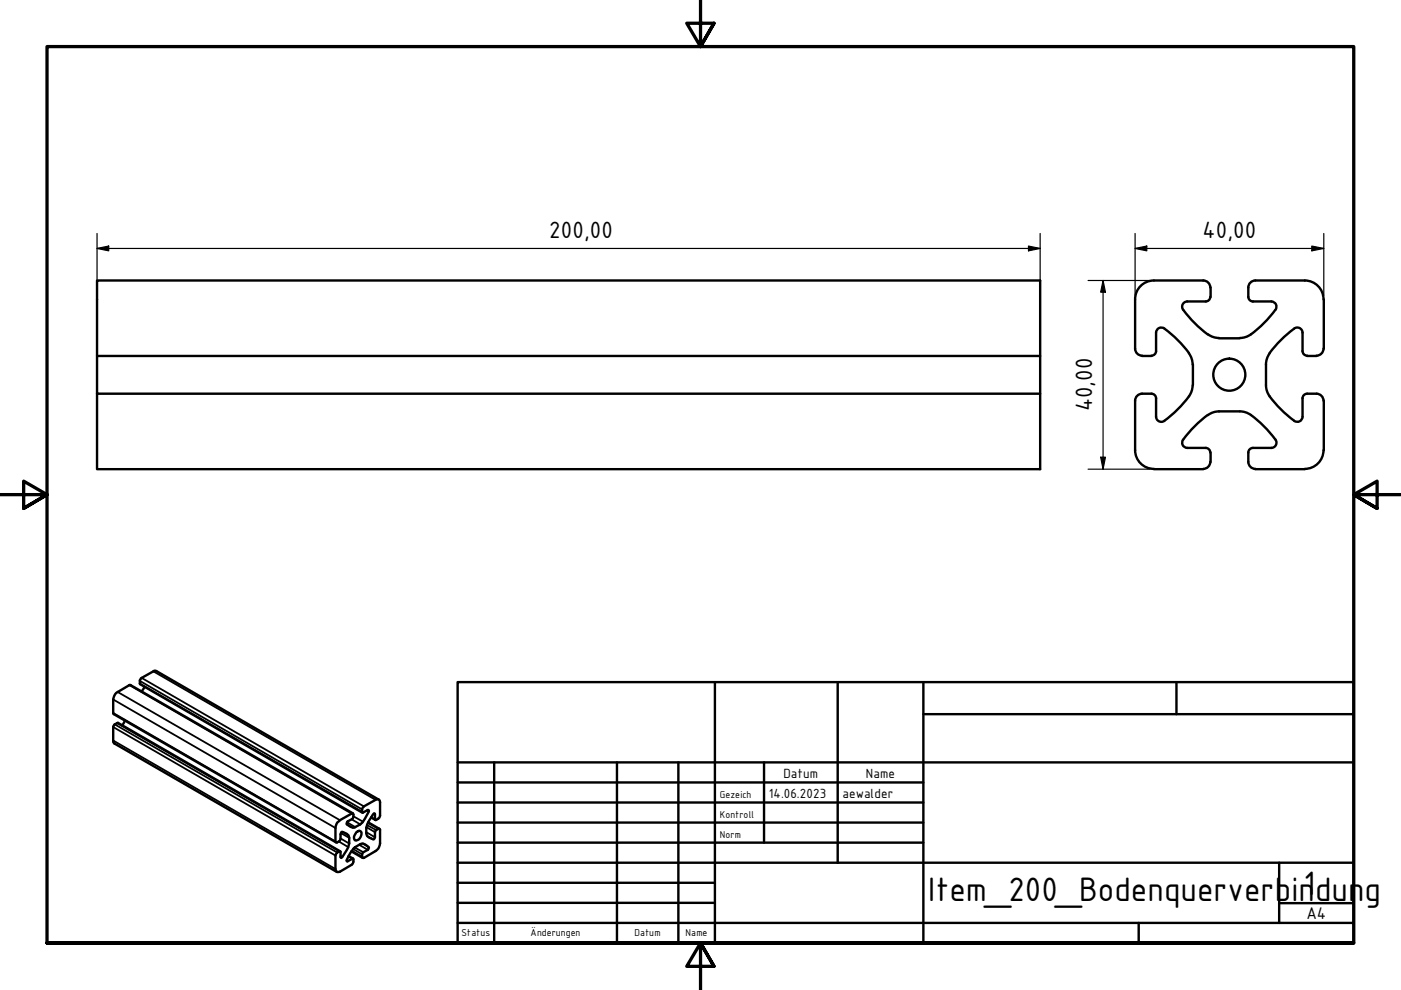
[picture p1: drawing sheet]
<svg xmlns="http://www.w3.org/2000/svg" width="297mm" height="210mm" viewBox="0 0 297 210" stroke-linecap="round" stroke-linejoin="round" font-family="sans-serif">
<!-- layer: Visible (ISO) -->
<g fill="none" stroke="#000" stroke-width=".51">
<path d="M244.6 59.5a4 4 0 0 0-3.9 3.9v10.5a1.49 1.49 0 0 0 1.5 1.5M244.7 59.5h10.4M255.1 59.5a1.49 1.49 0 0 1 1.5 1.5M276.6 59.5a4 4 0 0 1 4 3.9M276.7 59.5h-10.5a1.49 1.49 0 0 0-1.5 1.5v2M20.6 75.5v-16h199.9v40h-199.9v-16M220.5 75.5h-199.9v8h199.9M242.1 75.5h2.1M245.1 70.6a1.11 1.11 0 0 1 .6-1 1.11 1.11 0 0 1 1.2 .1 22.5 22.5 0 0 1 5.4 5.6l.4 1 .2 1M245.1 70.5v4M245.1 74.4a.98 .98 0 0 1-1 1M252.9 77.3v4.3"/>
<path d="M256.1 70.9l1.4 .6 1 .2M256.6 62.9a.99 .99 0 0 1-.9 1h-4a1.1 1.1 0 0 0-.9 .6 1.1 1.1 0 0 0 .1 1.2 25 25 0 0 0 5.2 5.2M256.7 60.9v2.1M258.4 71.7h4.4M264.7 62.9a.98 .98 0 0 0 1 1M265.2 70.9l-.9 .5-1.4 .3M265.6 63.9h4M268.4 77.3v4.3M269.2 74.9l-.7 1.4-.1 1M269.5 63.9a1.11 1.11 0 0 1 1 .6 1.11 1.11 0 0 1-.1 1.2M270.4 65.7a25 25 0 0 1-5.2 5.2M276.2 74.4a.98 .98 0 0 0 .9 1"/>
<path d="M276.2 70.5v4M276.2 70.6a1.1 1.1 0 0 0-.6-1 1.1 1.1 0 0 0-1.2 .1 25 25 0 0 0-5.2 5.2M277.1 75.5h2M280.6 73.9a1.49 1.49 0 0 1-1.5 1.5M280.7 63.5v10.4M240.7 84.9v10.5a4 4 0 0 0 3.9 4M242.1 83.5h2a.98 .98 0 0 1 1 1v3.9M242.2 83.5a1.49 1.49 0 0 0-1.5 1.5M244.7 99.5h10.4M252.9 81.7l-.1 .5a8.3 8.3 0 0 1-2.8 4.3l-1.8 1.7a3 3 0 0 1-2.2 1.2 1.11 1.11 0 0 1-.9-1.1M256.1 88a23.8 23.8 0 0 0-5.4 5.5 1.11 1.11 0 0 0 1 1.5h3.9a.98 .98 0 0 1 1 1M256.1 88l.9-.5 1-.2 4.8-.1 1.1 .2 1.3 .6"/>
<path d="M256.6 97.9a1.49 1.49 0 0 1-1.5 1.5M256.7 95.9v2.1M264.7 97.9a1.49 1.49 0 0 0 1.5 1.5M265.2 88a25 25 0 0 1 5.2 5.2M265.6 95h4M265.7 95a.98 .98 0 0 0-1 1v2M266.1 99.5h10.6M268.4 81.7l.3 1.4 .5 .9M269.2 84a23.8 23.8 0 0 0 5.5 5.4 1.11 1.11 0 0 0 1.5-1.1M270.4 93.2a1.11 1.11 0 0 1 .1 1.2 1.11 1.11 0 0 1-1 .6M277.1 83.5h2a1.49 1.49 0 0 1 1.5 1.5M277.1 83.5a.98 .98 0 0 0-.9 1v3.9"/>
<path d="M280.6 95.4a4 4 0 0 1-4 4M280.7 84.9v10.6M26.5 152.8l-.6 1M30.7 145.6l-.7 1M71.5 174.4l.6-.5 2.7-1.5 .1 .3-.1 .8-1.1 .7-.2 .5 .8 .6 .6 .2a4.2 4.2 0 0 0 2.9-2.7l.4-.7v-.3l-.2-.1-1.1 .6-.1-.2 .1-.9 3-1.7a.57 .57 0 0 1 .7 .6v2.8l-.1 .4-.9 .6-.2-1.5a4.8 4.8 0 0 0-1.6 4.7l.4 .5 1 .4 .3-.5 .1-1.4 .7-.4h.2l.1 .2-.1 3.3a1.78 1.78 0 0 1-.9 1.2l-2.4 1.5h-.3l-.1-.3 .1-.8 1.1-.6 .2-.3a1.44 1.44 0 0 0-1.8-.9 5.1 5.1 0 0 0-2.9 3.6l1.3-.6 .1 .2v.7l-.4 .5-2.4 1.4a.61 .61 0 0 1-.7 0 .61 .61 0 0 1-.3-.6v-2.8l.3-.5 .5-.4 .3 .1v1.1l.1 .2a5.7 5.7 0 0 0 1.7-4.3v-.2a1.79 1.79 0 0 0-1.5-1l-.3 .5-.1 1.3-.7 .5-.2-.1-.1-.2v-2.9zM74.8 172.4l-47.1-27.1h-.3l-2.4 1.4a1.91 1.91 0 0 0-1 1.6v3l.1 .1 47.1 27.2M75.6 176.4l.3-.2a.5 .5 0 0 1 .7 .3 1.36 1.36 0 0 1-1.4 1.7 1.3 1.3 0 0 1 .4-1.8zM78 174.3l2.5 1.4M78.7 173.3l.9 .5M80.3 169.5l-47.2-27.2-.4-.1-2.9 1.7-.1 .3v.9l47.1 27.2M72.1 180.5l-47.1-27.2-.7 .3-.3 .4v3.3l.3 .3 47.1 27.3M73.9 181.5l1 .5"/>
<path d="M74.5 180.5l2.4 1.4"/>
<circle cx="260.6" cy="79.4" r="3.4"/>
</g>
<!-- layer: Visible Narrow (ISO) -->
<g fill="none" stroke="#000" stroke-width=".38">
<path d="M24 151.2l47.1 27.2M24 148.3l47.1 27.2M24 154.1l47.1 27.3M24 157l47.1 27.2M24.3 153.6l47.2 27.2M24.8 153.3l47.1 27.2M25 146.7l47.1 27.2M27.4 145.3l47.1 27.2M29.7 144.9l47.1 27.2M29.7 144.4l47.1 27.2M30 143.7l47.2 27.3M32.5 142.3l47.1 27.3"/>
<path d="M71.8 178.4l2.1 1.2M72.2 177.8l1.8 1.1M72.3 176.6l1.7 1M72.6 176.4l1.3 .7M73.5 174.8l1.3 .7M73.6 174.3l1.7 1.1M74.5 173.7l1.9 1.1M74.9 180l1.9 1.1M74.9 173.1l2.1 1.1M75.2 179.7l1.8 1M76.1 179.1l1.9 1.1M76.9 178.9l1.3 .7"/>
<path d="M77.7 176.4l1.8 1.1M77.7 175.4l1.8 1M77.7 171.9l.5 .2M77.8 174.9l2 1.1M77.9 177.3l1.2 .7M78 174.5l2.2 1.2M78.7 173.3l.8 .4M79.2 172.5l.3 .1M72.2 181.5l.4 .2M73.5 182.5l.2 .1M73.9 181.6l.8 .5M74.6 180.4l2.2 1.2"/>
</g>
<!-- layer: Border (ISO) -->
<path d="M148.5 -.1v10l-2.9-5h5.8l-2.9 5 2.9-5M0 104.9h10l-5-2.9v5.8l5-2.9-5 2.9M297 104.9h-10l5-2.9v5.8l-5-2.9 5 2.9M10 199.9v-190h277v190h-277h277M151.4 204.9l-2.9-5 2.9 5h-5.8l2.9-5v10" fill="none" stroke="#000" stroke-width=".7"/>
<!-- layer: Title (ISO) -->
<g fill="none" stroke="#000" stroke-width=".51">
<path d="M97 144.6h190v55.3h-190zM151.6 144.6v55.3M177.6 144.6v38.3M195.8 151.4h91.2M195.8 144.6v55.3M249.4 144.6v6.8M97 165.9h98.8M97 170.2h98.8M97 174.4h98.8M97 178.7h98.8M97 161.6h190M104.8 161.6v38.3"/>
<path d="M130.8 161.6v38.3M143.8 161.6v38.3M162 161.6v17.1M97 195.7h190M97 182.9h190M97 187.2h54.6M97 191.4h54.6M241.4 195.7v4.2M271.2 191.5h15.8M271.2 182.9v12.8"/>
</g>
<!-- layer: Dimension (ISO) -->
<g fill="none" stroke="#000" stroke-width=".25">
<path d="M20.6 52.7l2.5-.5v1zM20.6 52.7h199.9M20.6 49.5v13.1M218.1 52.2l2.4 .5-2.4 .5zM220.5 49.5v13.1M230.7 59.5h13.1M233.9 59.5l.5 2.4h-1zM233.9 59.5v40M240.7 52.7l2.4-.5v1zM240.7 52.7h40M240.7 49.5v13.1M278.1 52.2l2.6 .5-2.6 .5z"/>
<path d="M280.7 49.5v13.1M230.7 99.5h13.1M233.4 96.9h1l-.5 2.6z"/>
</g>
<g fill="#000">
<path d="M20.6 52.7l2.5-.5v1z" fill-rule="evenodd"/>
<path d="M218.1 52.2l2.4 .5-2.4 .5z" fill-rule="evenodd"/>
<path d="M240.7 52.7l2.4-.5v1z" fill-rule="evenodd"/>
<path d="M278.1 52.2l2.6 .5-2.6 .5z" fill-rule="evenodd"/>
<path d="M233.9 59.5l.5 2.4h-1z" fill-rule="evenodd"/>
<path d="M233.4 96.9h1l-.5 2.6z" fill-rule="evenodd"/>
</g>
<g font-size="7.7">
<text x="196.8" y="191">Item_200_Bodenquerverbin1dun</text>
<text x="289.3" y="191">g</text>
</g>
<g font-size="5.4">
<text x="116.5" y="50.4">200,00</text>
<text x="255" y="50.4">40,00</text>
<text x="231.6" y="87.2" transform="rotate(-90 231.6 87.2)">40,00</text>
</g>
<text font-size="3.9" x="277" y="194.9">A4</text>
<g font-size="3">
<text x="166.1" y="164.9">Datum</text>
<text x="183.6" y="164.9">Name</text>
<text x="163" y="169.1">14.06.2023</text>
<text x="178.6" y="169.1">aewalder</text>
</g>
<g font-size="2.3">
<text x="152.6" y="169.1">Gezeich</text>
<text x="152.6" y="173.4">Kontroll</text>
<text x="152.6" y="177.6">Norm</text>
<text x="97.9" y="198.5">Status</text>
<text x="112.5" y="198.5">Änderungen</text>
<text x="134.6" y="198.5">Datum</text>
<text x="145.4" y="198.5">Name</text>
</g>
</svg>
